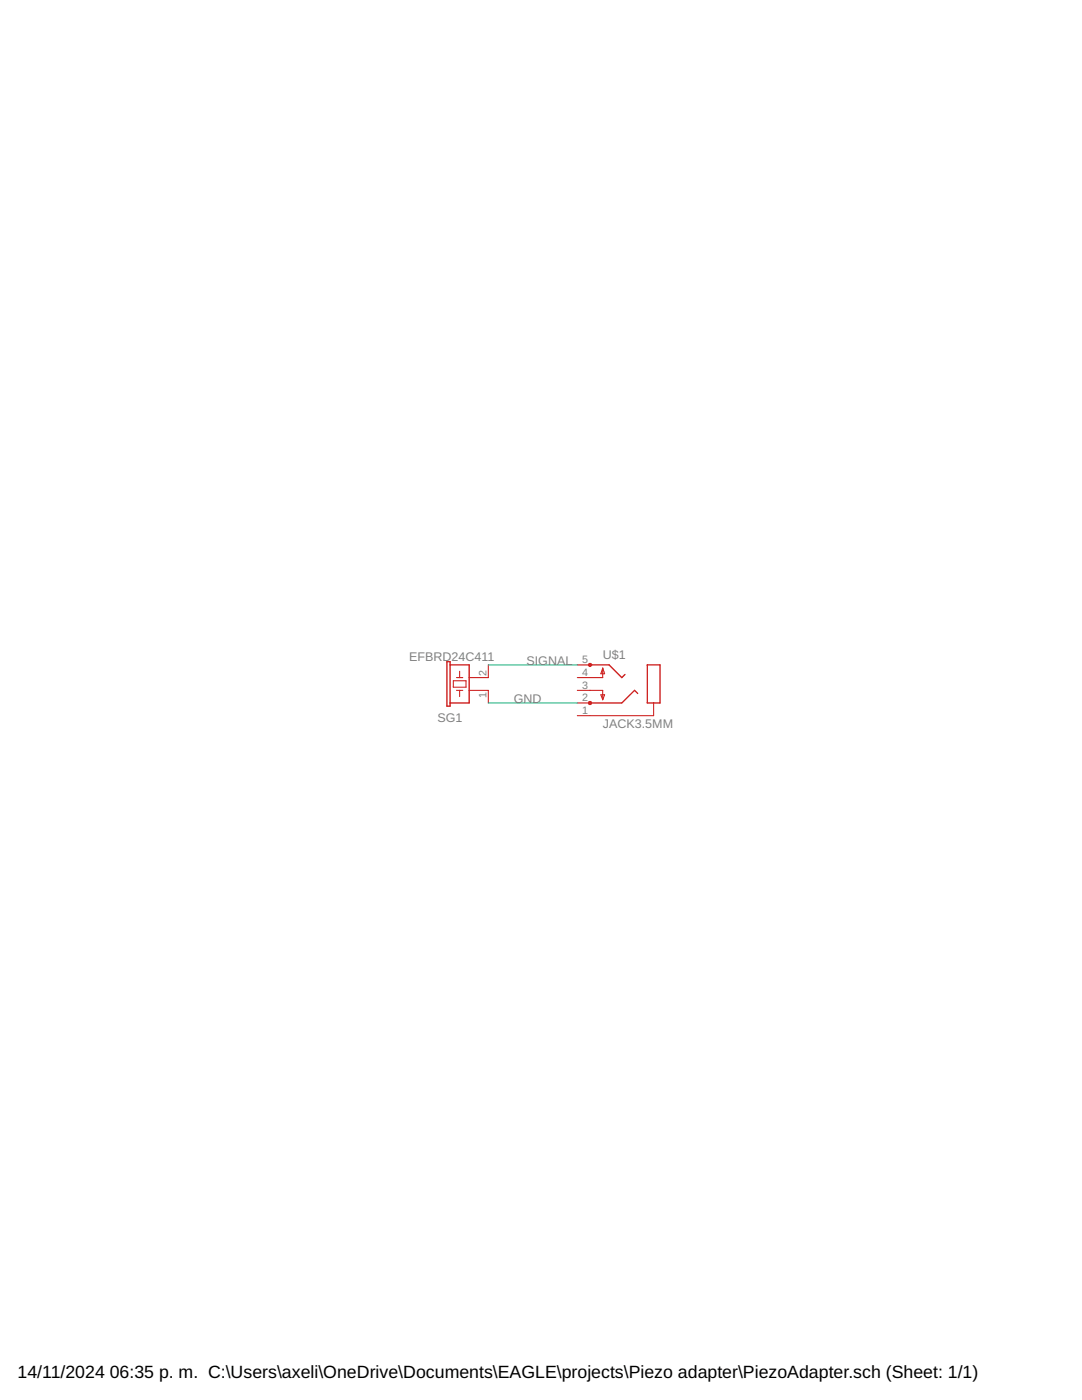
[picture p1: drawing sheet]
<svg xmlns="http://www.w3.org/2000/svg" width="216mm" height="279mm" viewBox="0 0 216 279" stroke-linecap="round" stroke-linejoin="round" font-family="sans-serif">
<g fill="none" stroke="#c90d0c" stroke-width=".2">
<path d="M90.4 135.9h2.6v1.2h-2.6zM91.1 137.8h1.3M91.1 135.2h1.3M91.7 134v1.2M91.7 137.8v1.2M93.6 137.8h3.8v2.5M97.4 132.7v2.5h-3.8M115.2 137.8h5.1v1.9M115.2 132.7h2.5M119.9 138.7h.7l-.3 1zM120.3 133.3v1.9h-5.1M120.3 133.3l.3 1.2h-.7z"/>
<path d="M115.2 140.3h2.5M130.4 140.3v2.5h-15.2"/>
</g>
<path d="M89.2 132.1h.6v8.8h-.6zM89.8 132.7h3.8v7.6h-3.8M117.7 132.7h3.8l2.6 2.5 .6-.6M127.3 138.4l-.7-.6-2.5 2.5h-6.4M129.2 132.7h2.5v7.6h-2.5z" fill="none" stroke="#c90d0c" stroke-width=".25"/>
<g fill="#c90d0c" stroke="#c90d0c" stroke-width=".2">
<circle cx="117.7" cy="140.3" r=".32"/>
<circle cx="117.7" cy="132.7" r=".32"/>
</g>
<path d="M97.4 132.7h17.8M97.4 140.3h17.8" fill="none" stroke="#0dab76" stroke-width=".2"/>
<g font-size="3.5">
<text x="3.5" y="274.9">14/11/2024</text>
<text x="21.9" y="274.9">06:35 p. m. C:\Users\axeli\OneDrive\Documents\EAGLE\projects\Piezo adapter\PiezoAdapter.sch (Sheet: 1/1)</text>
</g>
<g font-size="2.5" fill="#808080">
<text x="81.6" y="131.9">EFBRD24C411</text>
<text x="120.3" y="131.4">U$1</text>
<text x="105" y="132.7">SIGNAL</text>
<text x="102.5" y="140.3">GND</text>
<text x="87.3" y="144.1">SG1</text>
<text x="120.3" y="145.4">JACK3.5MM</text>
</g>
<g font-size="2.1" fill="#808080">
<text x="97.1" y="134.9" transform="rotate(-90 97.1 134.9)">2</text>
<text x="116.2" y="132.3">5</text>
<text x="116.2" y="134.9">4</text>
<text x="116.2" y="137.4">3</text>
<text x="97.1" y="139.3" transform="rotate(-90 97.1 139.3)">1</text>
<text x="116.2" y="139.9">2</text>
<text x="116.2" y="142.5">1</text>
</g>
</svg>
